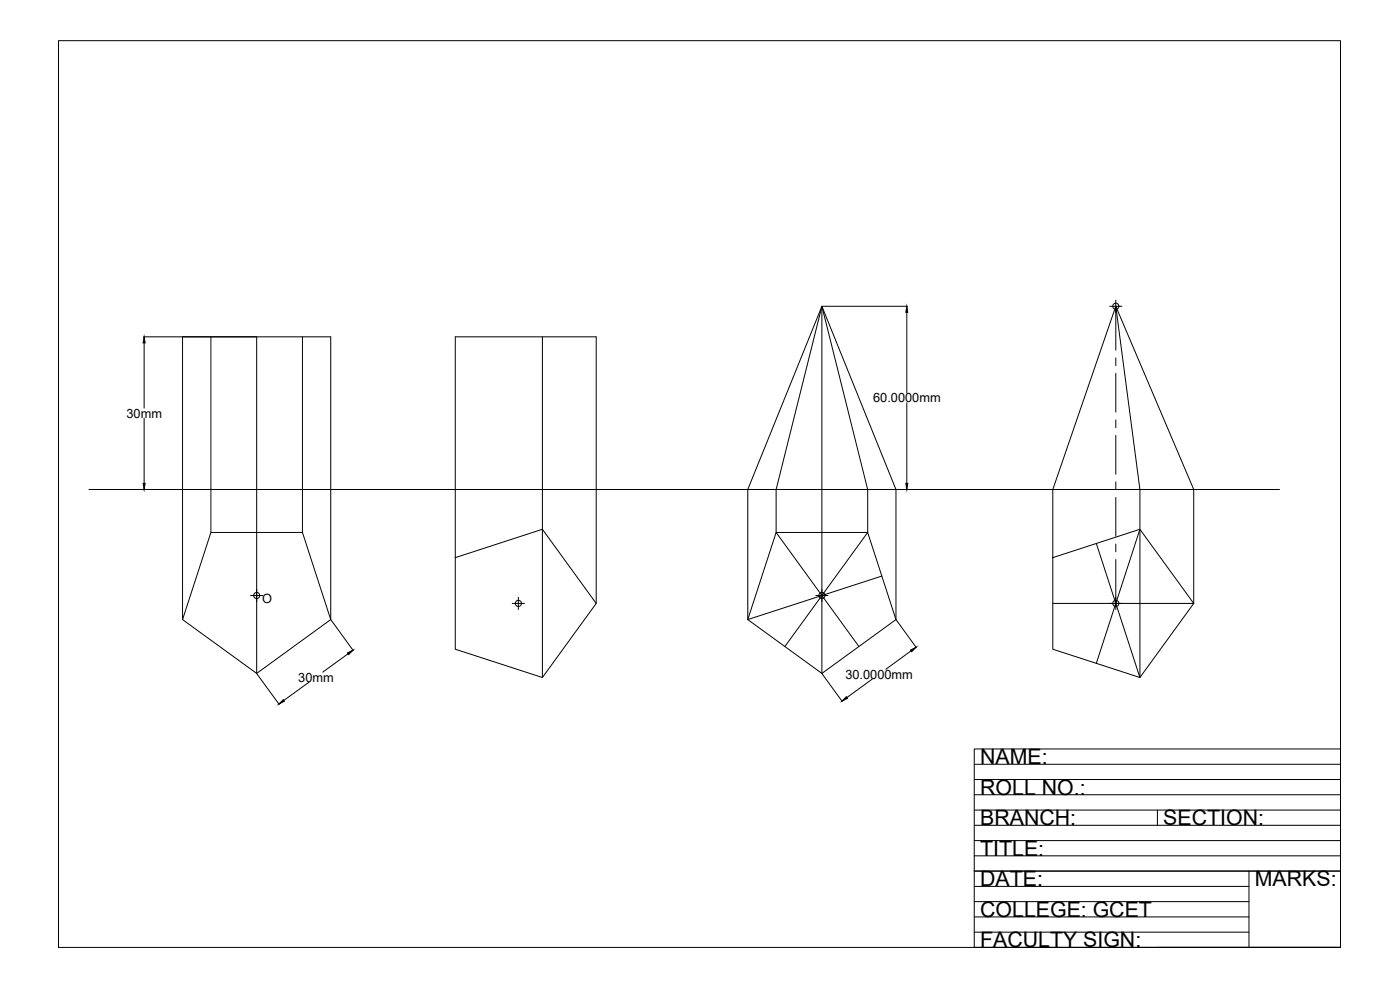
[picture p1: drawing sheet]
<svg xmlns="http://www.w3.org/2000/svg" width="420mm" height="297mm" viewBox="0 0 420 297" stroke-linecap="round" stroke-linejoin="round" font-family="sans-serif">
<!-- layer: 0 -->
<g fill="none" stroke="#000" stroke-width=".3">
<path d="M17.6 12.2h384.7v272.1h-384.7zM272.1 93.7v24.2M272.3 91.9h-25.6l22.2 55v39l6.1 8.4M333 91.9h3.7M334.9 91.9l23.4 55v34.2h-42.3M334.9 90.1v15M43.1 101.1h56.2v84.8l6.7 9.3M43.3 102.9v19.6M54.8 101.1v84.8M63.3 101.1v58.7M77 101.1v100.9M90.8 101.1v58.7"/>
<path d="M162.8 101.1v102.2M334.9 107.4v2.3M334.9 112v11.7M43.3 125.4v19.6M272.1 120.9v24.1M334.9 126v2.3M334.9 130.7v11.6M26.7 146.9h357.3M63.3 159.8h27.5l8.5 26.1-22.3 16.1-22.2-16.1zM232.9 159.8h27.5l8.5 26.1-22.2 16.1-22.3-16.1zM260.4 159.8v-12.9l-13.7-55-13.8 55v12.9l24.9 34.2M260.4 159.8l-24.9 34.2"/>
<path d="M334.9 144.6v2.3M334.9 149.3v11.6M342.1 158.8l-13.1 40.2M75.2 178.7h3.7M136.6 167.3l26.2-8.5 16.1 22.3-16.1 22.2-26.2-8.5v-93.7h42.3v80M155.6 179.2v3.7M244.8 178.7h3.7M264.7 172.8l-40.3 13.1v-39l22.3-55v110.1M329 163.1l13.1 40.2v-56.4l-7.2-55-18.9 55v47.9l26.1 8.5 16.2-22.2-16.2-22.3-26.1 8.5M334.9 163.2v2.4M334.9 167.9v15M104.4 196.2l-7.5 5.5"/>
<path d="M153.7 181.1h3.7M273.4 195.3l-7.5 5.5M77.1 202.1l6.7 9.3M92.8 204.7l-7.6 5.5M246.7 202.1l6.1 8.4M261.8 203.8l-7.6 5.5M292.4 238.5h109.9M292.4 233.9h109.9M292.4 229.3h109.9M292.4 256.8h109.9M292.4 252.2h109.9M292.4 247.6h109.9"/>
<path d="M292.4 243h109.9M347.4 243v4.6M292.4 279.7h82.4M292.4 275.1h82.4M292.4 270.5h82.4M292.4 266h82.4M292.4 261.4h109.9M374.8 261.4v22.9M292.4 284.3h109.9h-109.9v-59.6h109.9v59.6h-54.9"/>
<circle cx="334.9" cy="91.9" r=".92"/>
<circle cx="77" cy="178.7" r=".92"/>
<circle cx="246.7" cy="178.7" r=".92"/>
<circle cx="155.6" cy="181" r=".92"/>
<circle cx="334.9" cy="181" r=".92"/>
</g>
<path d="M272.1 91.9l.3 1.8h-.5zM43.3 101.1l.3 1.8h-.6zM43 145h.6l-.3 1.9zM271.9 145h.5l-.3 1.9zM104.3 195.9l1.6-.8-1.3 1.3zM273.3 195l1.6-.8-1.3 1.3zM83.7 211.2l1.3-1.3 .4 .5zM254 209l.3 .5-1.6 .9z" fill="#000" stroke="#000" stroke-width=".3"/>
<g font-size="6.4">
<text x="294.2" y="229.2">NAME:</text>
<text x="294.2" y="238.5">ROLL NO.:</text>
<text x="294.2" y="247.6">BRANCH:</text>
<text x="349.1" y="247.6">SECTION:</text>
<text x="294.2" y="256.8">TITLE:</text>
<text x="294.2" y="266">DATE:</text>
<text x="376.6" y="266">MARKS:</text>
<text x="294.2" y="275.1">COLLEGE: GCET</text>
<text x="294.2" y="284.3">FACULTY SIGN:</text>
</g>
<g font-size="3.8">
<text x="38" y="125.3">30mm</text>
<text x="262.1" y="120.7">60.0000mm</text>
<text x="78.6" y="180.8">O</text>
<text x="253.7" y="203.6">30.0000mm</text>
<text x="89.5" y="204.5">30mm</text>
</g>
</svg>
